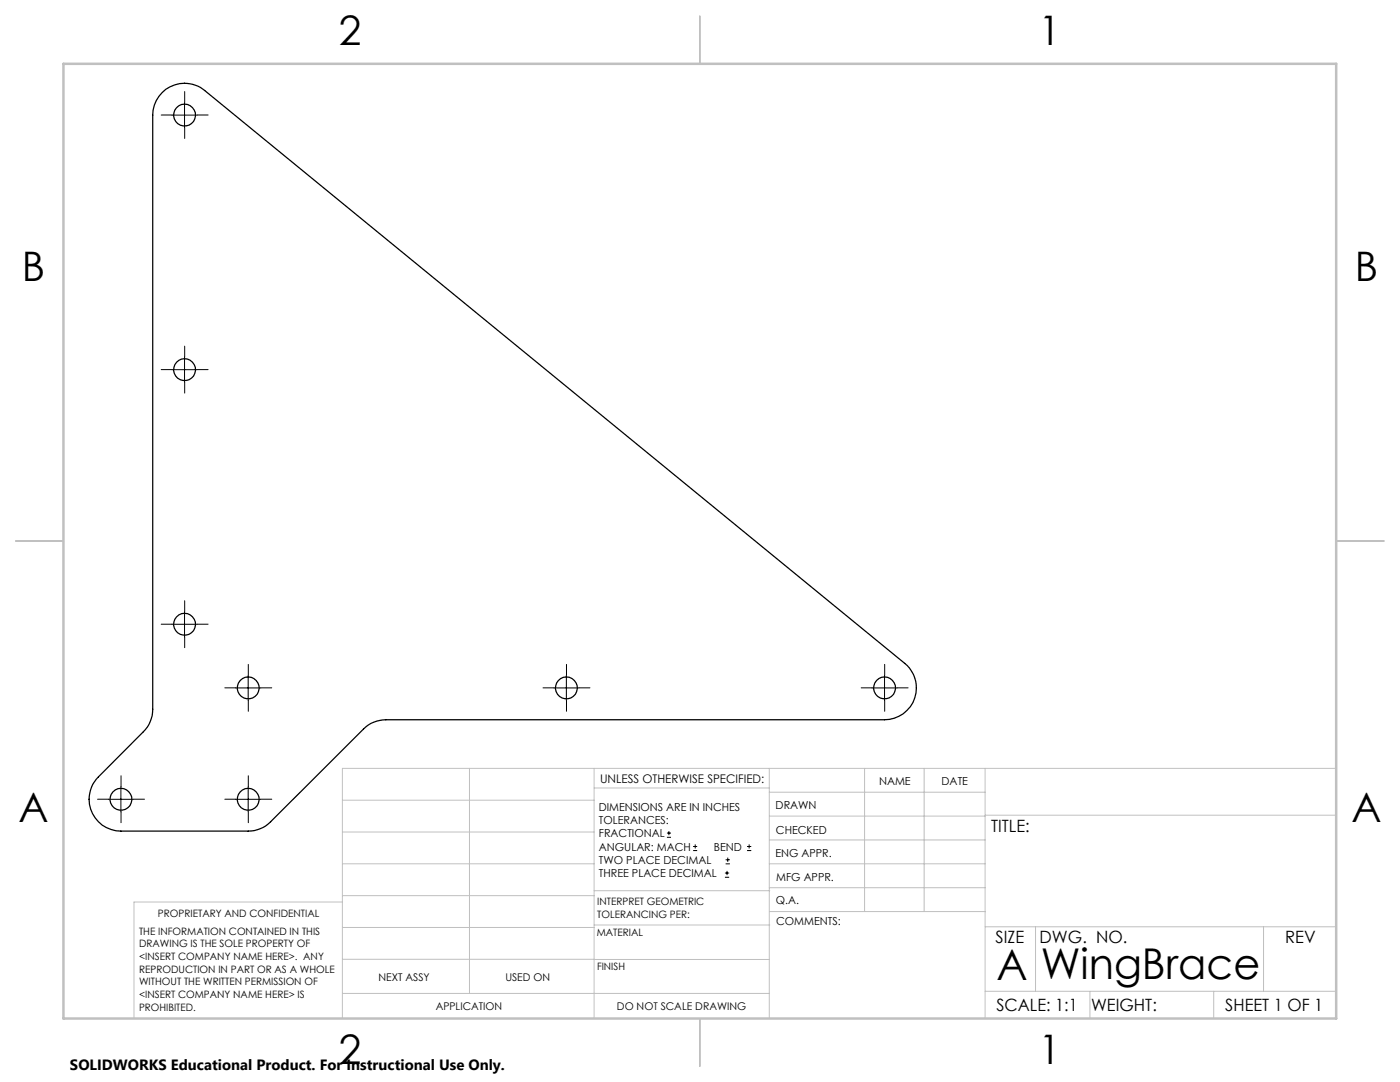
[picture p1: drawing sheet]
<svg xmlns="http://www.w3.org/2000/svg" width="279mm" height="216mm" viewBox="0 0 279 216" stroke-linecap="round" stroke-linejoin="round" font-family="sans-serif">
<g fill="none" stroke="#000" stroke-width=".2">
<path d="M34.3 23h5M36.8 20.5v5M34.3 73.8h5M36.8 71.3v5M34.3 124.6h5M36.8 122.1v5M47 137.3h5M49.5 134.8v5M110.5 137.3h5M113 134.8v5M174 137.3h5M176.5 134.8v5"/>
<path d="M21.6 159.5h5M24.1 157v5M47 159.5h5M49.5 157v5M133.1 167.1h.8M133.1 166.2h.8M133.5 165.8v.9M138.3 169.7h.8M138.3 168.9h.8M138.7 168.5v.8M144.7 175h.8M144.7 174.2h.8"/>
<path d="M144.8 172.4h.9M144.8 171.6h.9M145.1 173.8v.8M145.2 171.1v.9M149.1 169.7h.8M149.1 168.9h.8M149.5 168.5v.8"/>
</g>
<g fill="none" stroke="#000" stroke-width=".2" stroke-dasharray="15.2 1.3 1.3 1.3">
<path d="M34.4 23h-2.2M36.9 25.5v2.1M36.9 20.5v-2.2M39.4 23h2.1M34.4 73.8h-2.2M36.9 76.3v2.1M36.9 71.3v-2.2M39.4 73.8h2.1M34.4 124.6h-2.2M36.9 127.1v2.1M36.9 122.1v-2.2M39.4 124.6h2.1"/>
<path d="M47.1 137.3h-2.2M49.6 139.8v2.1M49.6 134.8v-2.2M52.1 137.3h2.1M110.6 137.3h-2.2M113.1 139.8v2.1M113.1 134.8v-2.2M115.6 137.3h2.1M174.1 137.3h-2.2M176.6 139.8v2.1M176.6 134.8v-2.2M179.1 137.3h2.1"/>
<path d="M21.7 159.5h-2.2M24.2 157v-2.2M26.7 159.5h2.1M47.1 159.5h-2.2M49.6 157v-2.2M52.1 159.5h2.1M24.2 162v2.2M49.6 162v2.2"/>
</g>
<g fill="none" stroke="#c0c0c0" stroke-width=".2">
<path d="M68.3 159.7h50.3M93.7 153.3v44.9M118.6 153.3v49.9M118.6 157.2h34.9M153.5 153.3v49.9M153.5 158.1h43.1M172.5 153.3v28.6M184.4 153.3v28.6M196.6 153.3v49.9M266.7 153.3h-198.4v49.9M68.3 178.7h50.3M68.3 172.4h50.3"/>
<path d="M68.3 166h50.3M68.3 180h-41.6v23.2M118.6 177.7h35M153.5 167.6h43.1M153.5 162.8h43.1M153.5 172.4h43.1M153.5 177.1h43.1M196.6 162.7h70.1M68.3 198.2h85.2M68.3 191.4l85.2 .1M68.3 185.1h50.3M118.6 184.6h35"/>
<path d="M153.6 181.9h43M196.6 197.8h70.1M196.6 184.9h70.1M206.7 184.9v12.9M217.5 197.8v5.4M242.2 197.8v5.4M252.2 184.9v12.9"/>
</g>
<path d="M139.7 3.2v9.5M3.1 107.9h9.6M266.7 107.9h9.5M139.7 203.2v9.6" fill="none" stroke="#c0c0c0" stroke-width=".25"/>
<path d="M12.7 12.7h254v190.5h-254z" fill="none" stroke="#c0c0c0" stroke-width=".5"/>
<g fill="none" stroke="#000" stroke-width=".25">
<path d="M32.3 18.5a6.3 6.3 0 0 1 8.6-.4l139.7 114.3a6.3 6.3 0 0 1 1.9 7 6.3 6.3 0 0 1-6 4.2h-99.5a6.4 6.4 0 0 0-4.5 1.9l-18.5 18.5a6.4 6.4 0 0 1-4.5 1.8h-25.4a6.3 6.3 0 0 1-5.8-3.9 6.3 6.3 0 0 1 1.3-6.9l9-9a6.4 6.4 0 0 0 1.9-4.5v-118.5a6.3 6.3 0 0 1 1.8-4.5z"/>
<circle cx="36.8" cy="23" r="2.18"/>
<circle cx="36.8" cy="73.8" r="2.18"/>
<circle cx="36.8" cy="124.6" r="2.18"/>
<circle cx="49.5" cy="137.3" r="2.18"/>
<circle cx="113" cy="137.3" r="2.18"/>
<circle cx="176.5" cy="137.3" r="2.18"/>
<circle cx="24.1" cy="159.5" r="2.18"/>
<circle cx="49.5" cy="159.5" r="2.18"/>
</g>
<g font-size="8.5">
<text x="198.9" y="195.5">A</text>
<text x="207.7" y="195.4">WingBrace</text>
</g>
<g font-size="8.1">
<text x="67.6" y="8.9">2</text>
<text x="207.3" y="8.9">1</text>
<text x="4.4" y="56.1">B</text>
<text x="270.4" y="56.1">B</text>
<text x="3.7" y="164.1">A</text>
<text x="269.7" y="164.1">A</text>
<text x="67.6" y="212.4">2</text>
<text x="207.3" y="212.4">1</text>
</g>
<g font-size="3.4">
<text x="197.8" y="166">TITLE:</text>
<text x="198.7" y="188.1">SIZE</text>
<text x="207.5" y="188.1">DWG. NO.</text>
<text x="256.5" y="188.2">REV</text>
<text x="198.8" y="201.7">SCALE: 1:1</text>
<text x="217.7" y="201.8">WEIGHT:</text>
<text x="244.5" y="201.7">SHEET 1 OF 1</text>
</g>
<text font-size="3" x="14" y="213.5">SOLIDWORKS Educational Product. For Instructional Use Only.</text>
<text font-size="2.4" x="119.8" y="156.2">UNLESS OTHERWISE SPECIFIED:</text>
<g font-size="2.2">
<text x="119.5" y="161.8">DIMENSIONS ARE IN INCHES</text>
<text x="154.8" y="161.4">DRAWN</text>
<text x="175.4" y="156.6">NAME</text>
<text x="187.9" y="156.7">DATE</text>
<text x="119.5" y="164.4">TOLERANCES:</text>
<text x="119.5" y="167.1">FRACTIONAL</text>
<text x="154.9" y="166.3">CHECKED</text>
<text x="119.5" y="169.7">ANGULAR: MACH</text>
<text x="119.5" y="172.4">TWO PLACE DECIMAL</text>
<text x="142.5" y="169.7">BEND</text>
<text x="154.8" y="171">ENG APPR.</text>
<text x="119.5" y="175">THREE PLACE DECIMAL</text>
<text x="154.9" y="175.7">MFG APPR.</text>
<text x="154.9" y="180.4">Q.A.</text>
<text x="154.9" y="184.6">COMMENTS:</text>
</g>
<g font-size="2.1">
<text x="75.5" y="195.7">NEXT ASSY</text>
<text x="100.9" y="195.7">USED ON</text>
<text x="86.9" y="201.5">APPLICATION</text>
<text x="123.1" y="201.6">DO NOT SCALE DRAWING</text>
</g>
<g font-size="2">
<text x="31.5" y="182.9">PROPRIETARY AND CONFIDENTIAL</text>
<text x="119.2" y="180.6">INTERPRET GEOMETRIC</text>
<text x="119.2" y="183.1">TOLERANCING PER:</text>
<text x="27.8" y="186.5">THE INFORMATION CONTAINED IN THIS</text>
<text x="27.8" y="189">DRAWING IS THE SOLE PROPERTY OF</text>
<text x="27.8" y="191.6">&lt;INSERT COMPANY NAME HERE&gt;. ANY</text>
<text x="119.1" y="186.7">MATERIAL</text>
<text x="27.8" y="194.1">REPRODUCTION IN PART OR AS A WHOLE</text>
<text x="27.8" y="196.6">WITHOUT THE WRITTEN PERMISSION OF</text>
<text x="119.1" y="193.5">FINISH</text>
<text x="27.8" y="199.1">&lt;INSERT COMPANY NAME HERE&gt; IS</text>
<text x="27.8" y="201.7">PROHIBITED.</text>
</g>
</svg>
